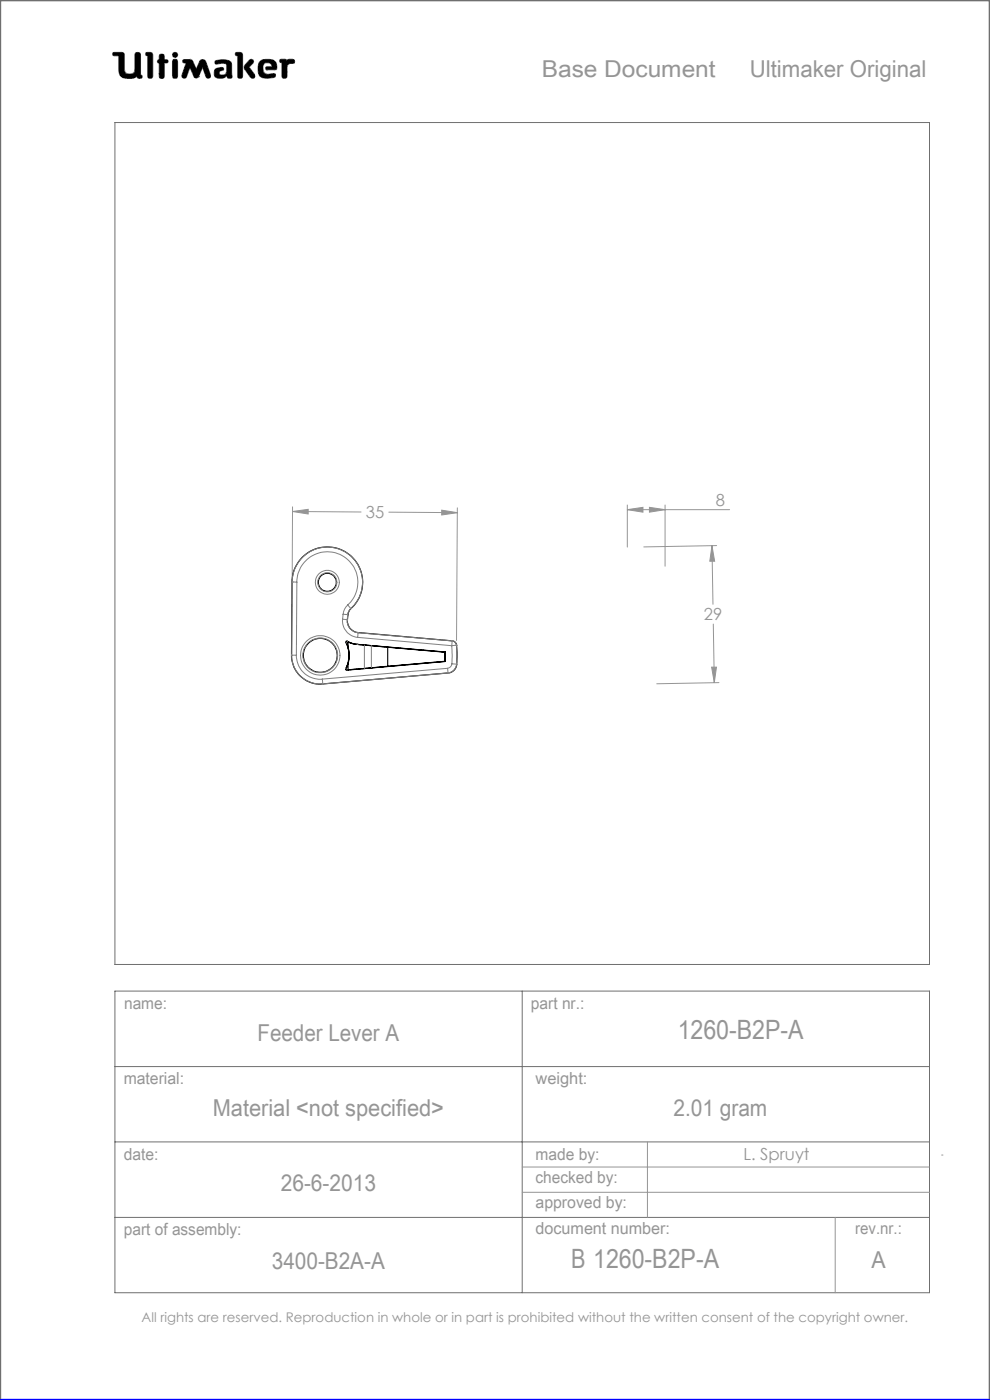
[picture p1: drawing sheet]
<svg xmlns="http://www.w3.org/2000/svg" width="210mm" height="297mm" viewBox="0 0 210 297" stroke-linecap="round" stroke-linejoin="round" font-family="sans-serif">
<g fill="none" stroke="#6f6f6f" stroke-width=".21">
<path d="M24 11.1h1.9l.4 .3 .2 3.9a1.51 1.51 0 0 0 2 0l.2-4a.77 .77 0 0 1 1 0l.1 4.6 .3 .1a.39 .39 0 0 1-.3 .6l-.6-.1-.1-.3a3.8 3.8 0 0 1-3 .3l-.6-.5-.2-.6-.1-3.6h-1a.39 .39 0 0 1-.3-.2 .39 .39 0 0 1 .1-.5zM31 11.1l1.2 .1 .2 .4-.1 4.8a.6 .6 0 0 1-.6 .2 .6 .6 0 0 1-.4-.5v-4.3l-.4-.1zM33.8 12.7v-1.1a.6 .6 0 0 1 .7-.1 .6 .6 0 0 1 .4 .5v.7h.6a.37 .37 0 0 1 0 .6l-.6 .1-.1 3.1a.6 .6 0 0 1-.6 .1 .6 .6 0 0 1-.4-.5v-2.7M33.8 12.7h.1M33.8 13.4h.1M33.8 15.7h.1M33.8 12.7h-.3l-.1 .3v.2l.4 .2M36.7 11.3l.4-.2 .4 .2 .2 .3-.2 .4-.4 .2-.4-.2-.1-.4zM36.8 12.6h.7l.2 .5v3l-.2 .5h-.7l-.2-.5v-3zM38.9 12.7l1.4-.1 .4 .2 .9 1.9 .7-1.6a.73 .73 0 0 1 .7-.5 .73 .73 0 0 1 .7 .5l1 2.8-.1 .5a.53 .53 0 0 1-.5 .2 .53 .53 0 0 1-.4-.3l-.7-2-1 2.1-.4 .2-.4-.2-.9-2.1-.7 2a.54 .54 0 0 1-.5 .3 .54 .54 0 0 1-.5-.2v-.5l.9-2.5-.7-.2zM42.1 16.3h.1M45.6 12.9a3.7 3.7 0 0 1 3.4 .3l.1 .5 .1 2.7a.64 .64 0 0 1-1-.2l-.1-.1a1.93 1.93 0 0 1-2.5 .2 1.32 1.32 0 0 1 .4-1.8l1-.2 .3 .1 .1 .2v.3a.73 .73 0 0 0-.9 .8 .98 .98 0 0 0 1.4 0l.2-.6-.1-1.5a2.59 2.59 0 0 0-2 0l-.4-.2z"/>
<path d="M50 11.1l1.3 .1 .2 .4-.1 4.8a.57 .57 0 0 1-.6 .2 .57 .57 0 0 1-.4-.5v-4.3l-.4-.1zM52.9 12.8l.4-.2 .4 .1 .1 .4-1 1.1 1.2 1.6 .1 .5-.2 .3h-.4a5.9 5.9 0 0 1-1.7-2.2l.1-.6zM55 13.3a2.62 2.62 0 0 1 3.5-.1l.2 1.1-.1 .5h-2l-.2-.1v-.5l1.3-.1-.2-.5a1.24 1.24 0 0 0-1.6 .1l-.1 1.1 .2 .6 .8 .4 1.5-.2 .1 .1v.6a3.8 3.8 0 0 1-3.3-.1 3.2 3.2 0 0 1-.1-2.9zM56.6 14.8h.1M59.4 12.6h1.2l.3 .3a1.21 1.21 0 0 1 1.5-.2v.7l-.9 .1-.6 .4-.1 2.5a.6 .6 0 0 1-.6 .2 .6 .6 0 0 1-.4-.5v-2.8l-.5-.2zM24.4 26h172.8v178.6h-172.8zM24.4 210.3h172.8v63.9h-172.8zM110.8 210.3v63.9M24.4 226.3h172.8M24.4 242.2h172.8M24.4 258.3h172.8"/>
</g>
<path d="M0 297v-297h210v297" fill="none" stroke="#6f6f6f" stroke-width=".5"/>
<g fill="none" stroke="#959595" stroke-width=".21">
<path d="M62.1 107.5l-.1 15M62.1 108.5l14.5 .1M62.1 108.5l3.3-.4v.9zM82.5 108.7l14.5 .1M93.7 108.2l3.3 .6-3.3 .5zM97 107.7l-.2 28.2M133.1 108.1l3.3-.5v1.1zM133.1 107.1v9M133.1 108.1h21.7M137.8 107.6l3.3 .5-3.3 .6zM141.1 107.1v13M151 115.8l.2 12.4"/>
<path d="M151 115.8l.6 3.3h-1zM152 115.7l-15.4 .3M151.3 132.4l.2 12.4M151 141.5h1l-.5 3.3zM152.5 144.8l-13.2 .3M110.8 247.6h86.4M110.8 252.9h86.4M137.3 242.2v16.1M177.2 258.3v15.9M199.7 245h.3"/>
</g>
<path d="M0 297h210" fill="none" stroke="#00f" stroke-width=".5"/>
<path d="M45.7 12.9l-.1 .5 .2 .2 1.2-.2 .9 .1 .2 .3-.1 1.4a.84 .84 0 0 1-.6 .7 .84 .84 0 0 1-.9-.3l.1-.4 .4-.2a.36 .36 0 0 0 .4-.4 .36 .36 0 0 0-.4-.3 1.23 1.23 0 0 0-1.6 1 1.07 1.07 0 0 0 .3 1.1 1.07 1.07 0 0 0 1.1 .2h.6l.3-.2a.28 .28 0 0 1 .4-.3 .28 .28 0 0 1 .2 .4 .57 .57 0 0 0 .6 .2 .57 .57 0 0 0 .3-.6l-.1-2.4a1.23 1.23 0 0 0-1.5-1zM50 11.1v.6l.4 .1v4.6l.3 .2h.5l.3-.3v-4.8l-.4-.4zM53 12.7l-1.2 1.3v.5l1.4 2 .6 .1 .2-.2v-.6l-1.2-1.6 1-.9v-.4l-.4-.3zM55.2 12.9a2.9 2.9 0 0 0 .1 3.4l.5 .2 1 .1 1.4-.2 .3-.2-.1-.5-.2-.1-1.4 .2-.6-.2-.3-.4-.1-.5a.99 .99 0 0 1 .7-1.3 .99 .99 0 0 1 1.2 .7l-1.2 .1-.2 .4 .3 .2h1.5a.51 .51 0 0 0 .6-.1 .51 .51 0 0 0 0-.6 1.62 1.62 0 0 0-2-1.5l-1.1 .1zM59.4 12.6l-.1 .6 .5 .1v3l.2 .3h.6l.3-.4v-2.3l.6-.4 .9-.1 .1-.5-.3-.3h-1l-.3 .3-.4-.3zM36.7 12.7l-.1 .3v3.4l.2 .2h.7l.2-.3v-3.4l-.2-.3zM36.6 11.6a.56 .56 0 0 0 1.1 0 .56 .56 0 0 0-1.1 0zM33.8 11.6v1.1l-.4 .2v.4l.4 .1v2.9l.2 .3h.5l.4-.4v-2.8l.7-.1 .1-.4-.3-.2h-.5v-.8l-.2-.4h-.6zM31 11.1l-.1 .6 .4 .1v4.5l.3 .3h.5l.3-.5v-4.7l-.4-.3zM38.8 12.7v.5l.7 .2-.9 2.5 .1 .6 .5 .1 .3-.2 .8-2.1 .9 2.1 .3 .2h.3l.3-.2 .9-2.1 .7 2.1 .6 .2 .4-.2v-.5l-1-2.8-.3-.4h-.7l-.3 .2-.8 1.8-.9-1.9-.4-.2zM24 11.2v.6h1.2v2.7a1.76 1.76 0 0 0 2.2 2.1h.9l.8-.4 .3 .4h.6l.2-.2-.1-.4-.3-.1v-4.4l-.4-.4h-.5l-.3 .4v3.4a.81 .81 0 0 1-1.1 .8h-.1a.86 .86 0 0 1-1-1.1l-.1-3.3-.4-.2z" fill-rule="evenodd" fill="#000"/>
<path d="M93.7 108.2l3.3 .6-3.3 .5zM62.1 108.5l3.3-.4v.9zM133.1 108.1l3.3-.5v1.1zM137.8 107.6l3.3 .5-3.3 .6zM151 115.8l.6 3.3h-1zM151 141.5h1l-.5 3.3z" fill="#959595"/>
<g fill="none" stroke="#000" stroke-width=".25">
<path d="M64.1 118.2a7.5 7.5 0 0 1 10.9 .3 7.5 7.5 0 0 1-.8 10.9 3.5 3.5 0 0 0-.5 2.1 2.48 2.48 0 0 0 2.3 2.7l20 1.8a1.13 1.13 0 0 1 .9 1.4v1.5a5 5 0 0 1-.4 3.1l-1.1 .7-26.9 2.4a6.1 6.1 0 0 1-6.7-6.8l.1-14.8a7.3 7.3 0 0 1 2.2-5.3zM73.8 136.2l.8 .3 1.1 .2M73.8 136.2h-.3l.3 1.1M73.8 137.3l.3 2-.3 1.4M73.8 136.2v1.1M75.7 136.7l6.5 .6M75.7 136.7l-1-.2-1.1-.5-.2 .1a7.1 7.1 0 0 1-.1 6l.2 .1 20.9-1.9M75.7 136.7l18.7 1.6M82.2 137.3l12.2 1.1M82.2 137.3v4.1M94.4 138.4v1.9M94.4 138.3v2"/>
<path d="M94.4 138.3v.1M73.8 140.7l-.4 1.1 .1 .3h.3M73.8 140.7v1.4M82.2 141.4l-8.4 .7M94.4 140.3h.1M94.4 140.3l-12.2 1.1"/>
<circle cx="67.9" cy="139" r="3.6"/>
<circle cx="69.4" cy="123.5" r="1.91"/>
</g>
<g fill="none" stroke="#808080" stroke-width=".21">
<path d="M61.8 139h.1M61.9 139h1M61.9 139a6.1 6.1 0 0 0 6.6 6.1M61.9 123.5h1.1M61.9 123.5a7.5 7.5 0 0 1 10.6-6.8 7.5 7.5 0 0 1 1.9 12.4M61.9 123.5h.1M61.9 123.5v15.5M62.9 139a5 5 0 0 0 5.5 5.1M63 123.5a6.5 6.5 0 0 1 9.1-5.9 6.5 6.5 0 0 1 1.7 10.7M63 123.5l-.1 15.5M72.7 131.4l1 .1M72.7 131.4a3.6 3.6 0 0 0 3.2 3.8"/>
<path d="M72.8 130.3l1 .1M72.8 130.3l-.1 1.1M73.4 136.3l.1 .1M73.7 136l.1 .1M73.7 131.5a2.54 2.54 0 0 0 2.3 2.7M73.7 131.5h.1M73.8 128.3a3.1 3.1 0 0 0-1 2M73.8 128.3l.6 .8M73.8 130.4l-.1 1.1M73.8 130.4h.1M74.4 129.1l-.4 .6-.2 .7M74.4 129.1h.1"/>
<path d="M75.7 136.7h.1M75.9 135.2l19.9 1.8M76 134.2l-.1 1M76 134.2l19.9 1.8M76 134.2h.1M77.3 136.8v5M78.8 137v4.7M95.8 137v3.8M95.9 136a1.05 1.05 0 0 1 .9 .9M95.9 136l-.1 1M95.9 136h.1M96.8 136.9l-1 .1"/>
<path d="M96.8 136.9v4M96.8 136.9h.1M68.4 144.1l.1 1M68.5 145.1h.1M73.4 141.8h-.1M73.6 142.1l-.1 .1M94.9 141.8l.1 1M94.9 141.8l-26.5 2.3M95 142.8h.1M95 142.8l-26.5 2.3M95.8 140.8v.1a1.06 1.06 0 0 1-.9 .9M95.8 140.8l1 .1"/>
<path d="M96.8 140.9a2.02 2.02 0 0 1-1.8 1.9M96.8 140.9h.1"/>
<circle cx="67.9" cy="139" r="4.2"/>
<circle cx="67.9" cy="139" r="3.7"/>
<circle cx="69.4" cy="123.5" r="2.53"/>
<circle cx="69.4" cy="123.5" r="2.03"/>
</g>
<g font-size="5.6" fill="#959595">
<text x="143.8" y="220.3">1260-B2P-A</text>
<text x="121.1" y="269.1">B 1260-B2P-A</text>
</g>
<g font-size="4.9" fill="#959595">
<text x="114.9" y="16.3">Base Document</text>
<text x="159" y="16.3">Ultimaker Original</text>
<text x="54.6" y="220.9">Feeder Lever A</text>
<text x="45.1" y="236.7">Material &lt;not specified&gt;</text>
<text x="142.8" y="236.7">2.01 gram</text>
<text x="59.6" y="252.7">26-6-2013</text>
<text x="57.7" y="269.3">3400-B2A-A</text>
<text x="184.9" y="269.1">A</text>
</g>
<g font-size="3.5" fill="#959595">
<text x="151.8" y="107.4">8</text>
<text x="77.6" y="110">35</text>
<text x="149.3" y="131.6">29</text>
<text x="26.3" y="214.1">name:</text>
<text x="112.6" y="214">part nr.:</text>
<text x="26.2" y="229.9">material:</text>
<text x="113.6" y="229.9">weight:</text>
<text x="26.3" y="246">date:</text>
<text x="113.6" y="246">made by:</text>
<text x="113.6" y="251.1">checked by:</text>
<text x="157.7" y="246.2">L. Spruyt</text>
<text x="113.6" y="256.3">approved by:</text>
<text x="26.3" y="262">part of assembly:</text>
<text x="113.6" y="261.8">document number:</text>
<text x="181.4" y="261.9">rev.nr.:</text>
</g>
<text font-size="2.8" fill="#959595" x="30" y="280.4">All rights are reserved. Reproduction in whole or in part is prohibited without the written consent of the copyright owner.</text>
</svg>
